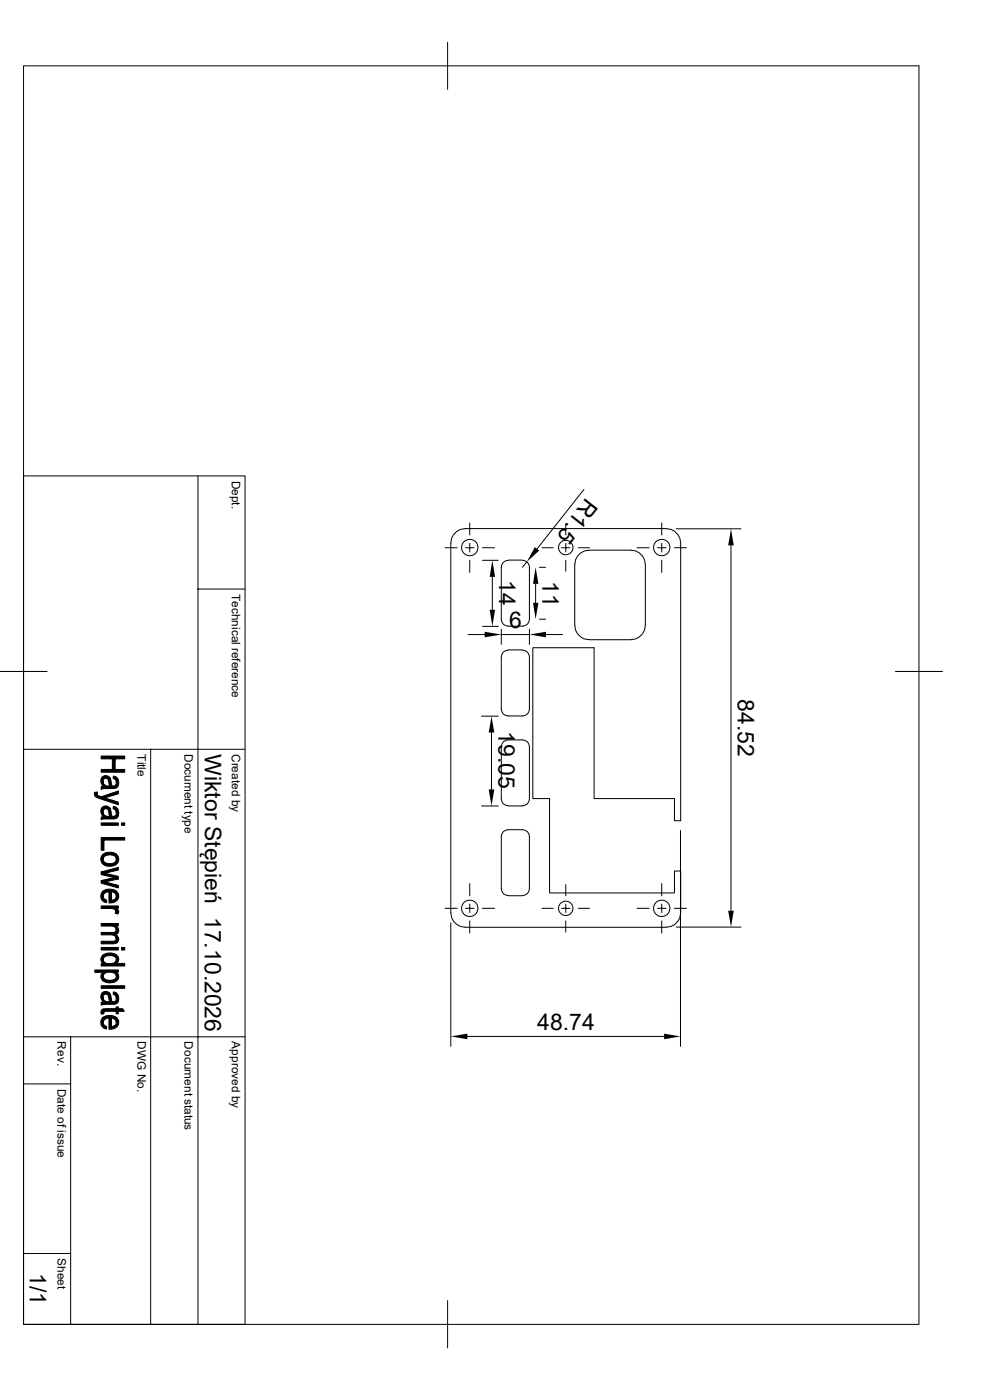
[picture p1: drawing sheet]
<svg xmlns="http://www.w3.org/2000/svg" width="210mm" height="297mm" viewBox="0 0 210 297" stroke-linecap="round" stroke-linejoin="round" font-family="sans-serif">
<g fill="none" stroke="#000" stroke-width=".21">
<path d="M5 14h189.9v267h-189.9zM95 9v10M5 101h47v180h-47M42 101v180M94.4 116.2h2.6M95.6 115.1v78.6M95.7 115.1a3 3 0 0 1 2.9-2.9l42.8-.1a3.1 3.1 0 0 1 3 3M98.8 116.2h1.7M99.7 111v2.5M99.7 115.3v1.8M99.7 118.9v2.6M102.3 116.2h2.6"/>
<path d="M102.4 118.9h3.3M106.8 119.3l1-.5 3 .1a1.45 1.45 0 0 1 1.5 1.5v11a1.45 1.45 0 0 1-1.5 1.4h-3a1.45 1.45 0 0 1-1.5-1.4v-11zM111.8 119.2l-1 1.2M115 116.2h2.3M119.1 116.2h1.8M120 111.2v2.3M120 115.3v1.8M120 118.9v2.3M121.9 119.7v13M122.7 116.2h2.4M123.9 103.8l-10 12.7M124.9 116.8a3 3 0 0 0-2.9 2.9"/>
<path d="M124.9 116.7h9M133.9 116.8a3.1 3.1 0 0 1 3 2.9v13a3 3 0 0 1-3 3M135.1 116.2h2.6M139.5 116.2h1.8M140.4 111v2.5M140.4 115.3v1.8M140.4 118.9v2.6M143 116.2h2.6M143.5 112.2h13.7M144.4 115.1v59h-1.3v-4.7h-17.1v-32h-13v32h3.6v20h26.5v-4.6h1.3v8.9M155.1 115.7v77.5M42 125h10"/>
<path d="M99.3 134.6h3.5M102.4 132.9h3.3M104.4 122.4v7M106.3 133.5v3.2M106.3 134.6h6M107.8 137.9h3M110.8 137.9a1.45 1.45 0 0 1 1.5 1.5v11a1.45 1.45 0 0 1-1.5 1.5h-3a1.45 1.45 0 0 1-1.5-1.5v-11a1.45 1.45 0 0 1 1.5-1.5M112.3 133.5v3.2M113.6 123.9v4M114.4 120.4h1.3M114.4 131.4h1.3M115.8 134.6h3.5"/>
<path d="M122 132.7a3 3 0 0 0 2.9 3M124.9 135.7h9M0 142.5h10M5 159h47M32 159v122M102.2 151.9h3.5M104.3 155.4v12.1M189.9 142.5h10M102.2 171h3.5M107.8 171h3M107.8 170.9a1.45 1.45 0 0 1-1.5-1.4v-11a1.45 1.45 0 0 1 1.5-1.5h3a1.45 1.45 0 0 1 1.5 1.5v11a1.45 1.45 0 0 1-1.5 1.4M144.4 176.2v45.8"/>
<path d="M94.4 192.7h2.6M95.6 195.8v26.2M95.7 193.7a3.1 3.1 0 0 0 2.9 3h42.8a3 3 0 0 0 3-3M98.8 192.7h1.7M99.7 187.5v2.5M99.7 191.8v1.8M99.7 195.4v2.6M102.3 192.7h2.6M107.8 190h3M107.8 190a1.45 1.45 0 0 1-1.5-1.5v-11a1.45 1.45 0 0 1 1.5-1.5h3a1.45 1.45 0 0 1 1.5 1.5v11a1.45 1.45 0 0 1-1.5 1.5M115 192.7h2.3M119.1 192.7h1.8"/>
<path d="M120 187.7v2.3M120 191.8v1.8M120 195.4v2.3M122.7 192.7h2.4M135.1 192.7h2.6M139.5 192.7h1.8M140.4 187.5v2.5M140.4 191.8v1.8M140.4 195.4v2.6M143 192.7h2.6M143.5 196.7h13.7M5 220h47"/>
<path d="M15 220v61M99.1 219.9h41.8M5 230h10M5 265.9h10M95 275.9v10.1"/>
<circle cx="99.7" cy="116.2" r="1.74"/>
<circle cx="120" cy="116.2" r="1.53"/>
<circle cx="140.4" cy="116.2" r="1.74"/>
<circle cx="99.7" cy="192.7" r="1.74"/>
<circle cx="120" cy="192.7" r="1.53"/>
<circle cx="140.4" cy="192.7" r="1.74"/>
</g>
<g fill="#000" stroke="#000" stroke-width=".21">
<path d="M20.1 168.1l.6-.1-.1 1.2-.5-.4z" fill-rule="evenodd"/>
<path d="M21.9 165.8v1z" fill-rule="evenodd"/>
<path d="M21.9 172.2v1z" fill-rule="evenodd"/>
<path d="M21.6 164.9a1.1 1.1 0 0 1 1.7 .1v1.8l-.2-.9a.61 .61 0 0 0-.5-.8 .61 .61 0 0 0-.7 .6l-.1 1a1.5 1.5 0 0 1-.2-1.8z" fill-rule="evenodd"/>
<path d="M21.6 171.4a1.08 1.08 0 0 1 1.7 .1v1.7l-.2-.8a.61 .61 0 0 0-.5-.8 .61 .61 0 0 0-.7 .6l-.1 .9a1.47 1.47 0 0 1-.2-1.7z" fill-rule="evenodd"/>
<path d="M24 164.6l.7 .3v1.1l-.2-.6-.5-.3z" fill-rule="evenodd"/>
<path d="M24 171.1l.7 .2v1.1l-.2-.5-.5-.3z" fill-rule="evenodd"/>
<path d="M21.5 169l3.6-1.2v.6l-2.9 .9z" fill-rule="evenodd"/>
<path d="M20.6 168.4a.74 .74 0 0 0 .9 .6l3.6 1.2v.5l-4.5-1.5z" fill-rule="evenodd"/>
<path d="M21.5 174.6h3.6v.5h-3.6z" fill-rule="evenodd"/>
<path d="M21.9 166.1l.5 .6 .9 .1v-1.8l.3 1.1a.55 .55 0 0 0 .6 .7 .55 .55 0 0 0 .5-.7v-1.2a1.33 1.33 0 0 1 .5 1.5 1.33 1.33 0 0 1-1.4 .9h-1.8l-.5 .2v-.6l.4-.1z" fill-rule="evenodd"/>
<path d="M21.9 172.6l.5 .5 .9 .1v-1.7l.3 1.1a.52 .52 0 0 0 .5 .6 .52 .52 0 0 0 .5-.6l.1-1.3a1.33 1.33 0 0 1 .5 1.6 1.33 1.33 0 0 1-1.4 .8h-1.7l-.6 .2v-.5l.4-.2z" fill-rule="evenodd"/>
<path d="M21.5 163.2h2.3l.6-2.2v2.2h2.1v.6h-5z" fill-rule="evenodd"/>
<path d="M21.5 160.4h5v.6h-2.1l-.6 2.2v-2.2h-2.3z" fill-rule="evenodd"/>
<path d="M25.8 174.6h.7v.5h-.7z" fill-rule="evenodd"/>
<path d="M21.5 177.7h5v.5h-4.4v2.2h-.6z" fill-rule="evenodd"/>
<path d="M21.7 189.2l.2-.1 .1 1.4 .6 .5v.5a1.42 1.42 0 0 1-.9-2.3z" fill-rule="evenodd"/>
<path d="M21.9 181.2a2.62 2.62 0 0 1 2.8 0v1.1a1.53 1.53 0 0 0-2.3-.7l-.5 .4v.3z" fill-rule="evenodd"/>
<path d="M21.9 189.1a2.51 2.51 0 0 1 2.8 0v1l-.3-.6-.8-.3v2.3l-.1 .1h-.4v-2.4l-.9 .2-.3 .8z" fill-rule="evenodd"/>
<path d="M21.5 197.8h2.5l.5-.2 .2 .7-.1 .8-.1-.4-.5-.3-2.5-.1z" fill-rule="evenodd"/>
<path d="M24.6 196.4v.9z" fill-rule="evenodd"/>
<path d="M21.5 185l3.6 .9v.6l-3.6-1z" fill-rule="evenodd"/>
<path d="M21.5 192.2h3.6v.5h-.5v.6a1.01 1.01 0 0 0-1.2-.6h-1.9z" fill-rule="evenodd"/>
<path d="M21.5 195.9h3.6v.5h-.5v.5l-.9-.4h-2.2z" fill-rule="evenodd"/>
<path d="M21.5 185l3.6-1v.6l-2.9 .7z" fill-rule="evenodd"/>
<path d="M21.5 186.8l2.8-.6 .8 .3-2.8 .6z" fill-rule="evenodd"/>
<path d="M21.5 186.8l3.6 1v.6l-3.6-1z" fill-rule="evenodd"/>
<path d="M21.8 181.3l.1-.1v1.1a1.46 1.46 0 0 0 2.1 .8l.6-.5 .1-1.4a1.51 1.51 0 0 1 .3 1.8 1.51 1.51 0 0 1-1.7 .8 1.51 1.51 0 0 1-1.6-.7 1.51 1.51 0 0 1 .1-1.8z" fill-rule="evenodd"/>
<path d="M23.6 189.2v1.8l.4-.1a.79 .79 0 0 0 .7-.8v-1a1.4 1.4 0 0 1 .4 1.6 1.4 1.4 0 0 1-1.5 .8z" fill-rule="evenodd"/>
<path d="M24.6 192.7l.5 .3a.68 .68 0 0 1-.1 .9l-.6-.2z" fill-rule="evenodd"/>
<path d="M24.7 196.5a.98 .98 0 0 1 .5 .9 .98 .98 0 0 1-.6 .8z" fill-rule="evenodd"/>
<path d="M21.5 199.7h2.2a.61 .61 0 0 0 .9-.6l.1-.8a1.03 1.03 0 0 1 .4 1.3 1.03 1.03 0 0 1-1.1 .6h-2.5z" fill-rule="evenodd"/>
<path d="M21.5 209.1h5v.6h-5z" fill-rule="evenodd"/>
<path d="M21.6 206.5l.2-.2v1.8l-.4-.7z" fill-rule="evenodd"/>
<path d="M21.9 202.6v1.8a1.08 1.08 0 0 1 0-1.8z" fill-rule="evenodd"/>
<path d="M21.9 211.5v1.1z" fill-rule="evenodd"/>
<path d="M21.7 214.1l.3-.1v1.1h-.5l-.1-.5z" fill-rule="evenodd"/>
<path d="M21.9 215.8v1.4l.2 .3 .5 .3v.5a1.43 1.43 0 0 1-1.2-1 1.43 1.43 0 0 1 .5-1.5z" fill-rule="evenodd"/>
<path d="M21.7 210.6a1.13 1.13 0 0 1 1.6 .2v1.8l-.2-.8a.61 .61 0 0 0-.5-.8 .61 .61 0 0 0-.7 .5l-.1 1a1.34 1.34 0 0 1-.1-1.9z" fill-rule="evenodd"/>
<path d="M24 210.4l.7 .3v1.1v-.2a.72 .72 0 0 0-.7-.7z" fill-rule="evenodd"/>
<path d="M21.9 215.8a2.63 2.63 0 0 1 2.8 .1v1l-.4-.7-.7-.2v2.3l-.5 .1v-2.4l-.9 .2-.3 .7z" fill-rule="evenodd"/>
<path d="M24.6 206.2l.1 .9z" fill-rule="evenodd"/>
<path d="M20.1 205.8h5v.4h-.5v.6a1.8 1.8 0 0 0-2.7 .1l-.1 1.2v-1.8h-1.7z" fill-rule="evenodd"/>
<path d="M21.5 201h3.6v.5h-3.6z" fill-rule="evenodd"/>
<path d="M21.9 202.6a2.23 2.23 0 0 1 3.2 .6v.8l-.4 .4v-.8a1.51 1.51 0 0 0-2.1-.8l-.5 .4-.2 .4z" fill-rule="evenodd"/>
<path d="M21.9 207.1a1.67 1.67 0 0 0 2.6 .5l.2-.3v-1a1.19 1.19 0 0 1 .4 1.4 1.19 1.19 0 0 1-1.2 .7 2.62 2.62 0 0 1-2.1-.3z" fill-rule="evenodd"/>
<path d="M21.9 211.9l.5 .5 .9 .2v-1.8l.3 1.1a.53 .53 0 0 0 .5 .7 .53 .53 0 0 0 .5-.6l.1-1.3a1.47 1.47 0 0 1-.1 2.3l-3.1 .2v-.5l.4-.1z" fill-rule="evenodd"/>
<path d="M23.6 216v1.8l.4-.1a.87 .87 0 0 0 .7-.8v-1a1.4 1.4 0 0 1 .4 1.6 1.4 1.4 0 0 1-1.5 .8z" fill-rule="evenodd"/>
<path d="M22 214h2.6v-.4h.5v.4h.9l.4 .5h-1.3v.6h-.5v-.6h-2.4l-.2 .3z" fill-rule="evenodd"/>
<path d="M25.8 201h.7v.5h-.7z" fill-rule="evenodd"/>
<path d="M21.9 203.8a1.76 1.76 0 0 0 2.8-.1v-.1v.8h1.8v.5h-5v-.5h.4z" fill-rule="evenodd"/>
</g>
<g fill="#000">
<path d="M113.5 116.1l.9 .7-2.6 2.4zM155.1 112.2l.6 3.5h-1.2zM102.8 134l3.5 .6-3.5 .6zM104.4 118.9l.6 3.5h-1.1zM103.9 129.4h1.1l-.6 3.5zM113.6 120.4l.6 3.5h-1.1zM113.1 127.9h1.1l-.6 3.5zM112.3 134.6l3.5-.6v1.2zM104.3 151.9l.6 3.5h-1.2zM103.7 167.5h1.2l-.6 3.5zM154.5 193.2h1.2l-.6 3.5zM95.6 219.9l3.5-.6v1.2z"/>
<path d="M140.9 219.3l3.5 .6-3.5 .6z"/>
</g>
<g font-size="4.9">
<text x="124.4" y="105.5" transform="rotate(128 124.4 105.5)">R1.5</text>
<text x="105.9" y="123" transform="rotate(90 105.9 123)">14</text>
<text x="115.1" y="123.3" transform="rotate(90 115.1 123.3)">11</text>
<text x="108" y="133.1">6</text>
<text x="156.5" y="148.3" transform="rotate(90 156.5 148.3)">84.52</text>
<text x="105.7" y="155.2" transform="rotate(90 105.7 155.2)">19.05</text>
<text x="43.5" y="160" transform="rotate(90 43.5 160)">Wiktor Stępień 17.10.2026</text>
<text x="114" y="218.4">48.74</text>
<text x="6.3" y="270" transform="rotate(90 6.3 270)">1/1</text>
</g>
<g font-size="2.5">
<text x="49.2" y="102" transform="rotate(90 49.2 102)">Dept.</text>
<text x="49.2" y="126" transform="rotate(90 49.2 126)">Technical reference</text>
<text x="29.2" y="160" transform="rotate(90 29.2 160)">Title</text>
<text x="39.2" y="160" transform="rotate(90 39.2 160)">Document type</text>
<text x="49.2" y="160" transform="rotate(90 49.2 160)">Created by</text>
<text x="12.2" y="220.9" transform="rotate(90 12.2 220.9)">Rev.</text>
<text x="29.2" y="220.9" transform="rotate(90 29.2 220.9)">DWG No.</text>
<text x="39.2" y="220.9" transform="rotate(90 39.2 220.9)">Document status</text>
<text x="49.2" y="220.9" transform="rotate(90 49.2 220.9)">Approved by</text>
<text x="12.2" y="231" transform="rotate(90 12.2 231)">Date of issue</text>
<text x="12.2" y="266.9" transform="rotate(90 12.2 266.9)">Sheet</text>
</g>
</svg>
